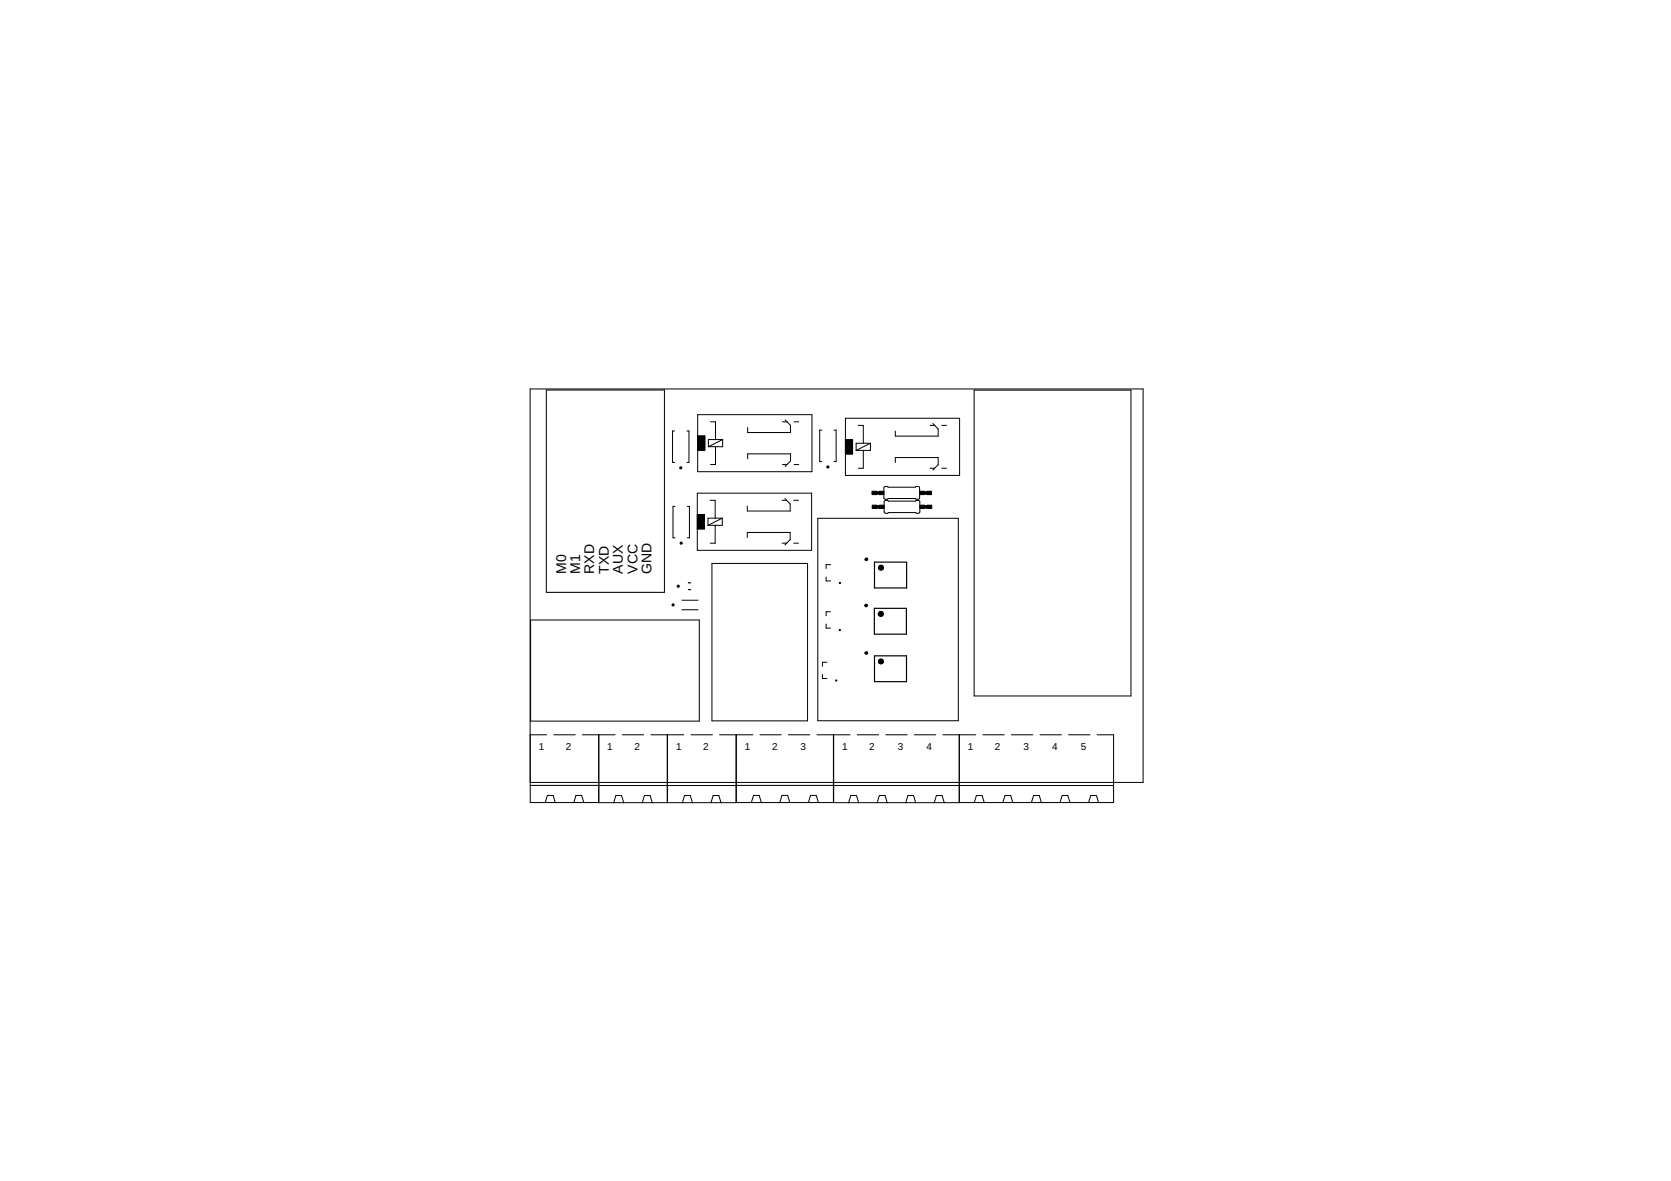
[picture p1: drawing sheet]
<svg xmlns="http://www.w3.org/2000/svg" width="297mm" height="210mm" viewBox="0 0 297 210" stroke-linecap="round" stroke-linejoin="round" font-family="sans-serif">
<g fill="none" stroke="#000" stroke-width=".18">
<path d="M94.2 69.1h109v70h-109zM97.1 69.3h21v36h-21zM119.9 76.6h-.4v5.6h.4M122.1 76.6h.4v5.6h-.4M124 73.7h20.3v10.1h-20.3zM124 77.5h1.3v2.5h-1.3M126.3 75h.9v3.1M127.2 79.4v3.2h-.9M128.5 78.1h-2.6v1.3M128.5 78.1v1.3h-2.6M128.5 78.1l-2.6 1.3M139.1 75h.8"/>
<path d="M139.6 74.6l.3 .4M139.9 75l.6 .6v1.3h-7.6v-.9M141.2 75h.8M146.1 76.5h-.4v5.5h.4M148.3 76.5h.3v5.5h-.3M150.3 78.1h1.3v2.6h-1.3M150.3 74.3h20.3v10.2h-20.3zM152.6 75.6h.9v3.2M154.7 78.8v1.3h-2.5M154.7 78.8h-2.5v1.3M154.7 78.8l-2.5 1.3M165.3 75.6h.8"/>
<path d="M165.8 75.3l.3 .3M166.1 75.6l.7 .6v1.3h-7.6v-.9M167.4 75.6h.9M173.2 69.3h27.8v54.4h-27.8zM120 90h-.4v5.6h.4M122.2 90h.4v5.6h-.4M124 87.7h20.3v10.1h-20.3zM124 91.5h1.2v2.5h-1.2M126.2 88.9h.9v3.2M127.1 93.4v3.1h-.9M128.4 92.1h-2.5v1.3M128.4 92.1v1.3h-2.5"/>
<path d="M128.4 92.1l-2.5 1.3M132.8 95.5v-.9h7.7v1.3l-.7 .6M132.9 81.6v-.9h7.6v1.2l-.6 .7M139 88.9h.8M139 96.5h.8M139.1 82.6h.8M139.5 88.6l.3 .3M139.8 88.9l.7 .7v1.2h-7.7v-.9M139.8 96.5l-.3 .4M139.9 82.6l-.3 .3M141.1 88.9h.8M141.1 96.5h.8"/>
<path d="M141.2 82.6h.8M145.4 92.1h24.9v36h-24.9zM153.5 80.1v3.1h-.9M157.2 86.5l5.5 .1 .1-.1h.5l.2 .2-.1 1.9-.1 .1h-.5l-.1-.1h-4.8l-.1 .1h-.5l-.2-.2zM157.2 89l5.6 .1 .1-.2 .4 .1 .2 .2v1.9l-.2 .1h-.4l-.1-.1h-4.9l-.1 .1h-.5l-.1-.2zM159.2 82.2v-.9h7.6v1.3l-.7 .6M165.3 83.2h.8M166.1 83.2l-.3 .3M167.4 83.2h.9M94.3 110.2h30v18h-30zM121.2 108.4h2.9M121.2 106.7h2.9"/>
<path d="M126.6 100.1h17v28h-17zM146.2 119.9v.7h.8M146.9 102.6v.7h.8M146.9 110.9v.7h.7M147 117.7h-.8v.7M147.6 108.7h-.7v.7M147.7 100.4h-.8v.6M94.3 139.6h12.1M97.2 130.6h-2.9v12l36.5 .1v-12.1h-2.9M98.4 130.6h3.9M103.5 130.6h5.8M106.4 139.6h24.4"/>
<path d="M106.4 130.6v12.1M110.6 130.6h3.8M115.7 130.6h5.9M118.6 130.6v12.1M122.8 130.6h3.8M130.9 139.6h17.2M133.8 130.6h-2.9v12h67.1v-12h-3M135.1 130.6h3.8M140.1 130.6h3.9M145.2 130.6h5.9M148.1 130.6v12M148.2 139.6h49.8"/>
<path d="M148.2 130.6v12.1M152.4 130.6h3.8M157.5 130.6h3.8M162.5 130.6h3.8M167.6 130.6h5.8M170.5 130.6v12.1M174.7 130.6h3.8M179.8 130.6h3.8M184.9 130.6h3.8M189.9 130.6h3.9M96.9 142.6l.4-1.2h1l.4 1.2M102 142.6l.4-1.2h1l.4 1.2"/>
<path d="M109.1 142.7l.4-1.3h1l.4 1.3M114.2 142.7l.4-1.3h1l.4 1.3M121.3 142.7l.4-1.3h1l.4 1.3M126.4 142.7l.4-1.3h1l.4 1.3M133.6 142.6l.3-1.2h1.1l.3 1.2M138.6 142.6l.4-1.2h1l.4 1.2M143.7 142.6l.4-1.2h1l.4 1.2M150.9 142.7l.3-1.3h1.1l.3 1.3M155.9 142.7l.4-1.3h1l.4 1.3M161 142.7l.4-1.3h1l.4 1.3M166.1 142.7l.4-1.3h1l.4 1.3M173.2 142.6l.4-1.2h1l.4 1.2"/>
<path d="M178.3 142.6l.3-1.2h1.1l.3 1.2M183.3 142.6l.4-1.2h1l.4 1.2M188.4 142.6l.4-1.2h1l.4 1.2M193.5 142.6l.4-1.2h1l.4 1.2"/>
</g>
<g fill="#000" stroke="#000" stroke-width=".18">
<path d="M120.9 83h.3v.3h-.3z" fill-rule="evenodd"/>
<path d="M120.9 96.4h.3v.3h-.3z" fill-rule="evenodd"/>
<path d="M147 82.8h.3v.3h-.3z" fill-rule="evenodd"/>
<path d="M153.8 99.3l.3-.1 .1 .3-.2 .2-.2-.3h.3h-.3z" fill-rule="evenodd"/>
<path d="M119.5 107.4h.3v.3h-.3z" fill-rule="evenodd"/>
<path d="M120.4 104.1h.3v.2h-.3z" fill-rule="evenodd"/>
<path d="M153.8 107.5l.3-.1 .1 .1-.1 .3h-.3l-.1-.2h.3h-.3z" fill-rule="evenodd"/>
<path d="M153.8 115.9l.3-.1 .1 .2-.1 .3-.3-.1v-.1h.3h-.3z" fill-rule="evenodd"/>
<path d="M156.3 108.8a.47 .47 0 0 1 .7 .1 .47 .47 0 0 1-.3 .7 .47 .47 0 0 1-.6-.5h.2a.26 .26 0 0 1 .4-.2 .26 .26 0 0 1 .1 .4 .26 .26 0 0 1-.5-.1v-.1h-.2z" fill-rule="evenodd"/>
<path d="M156.3 100.5a.46 .46 0 0 1 .7 .2 .46 .46 0 0 1-.3 .6 .46 .46 0 0 1-.6-.4h.2a.26 .26 0 0 1 .3-.3 .26 .26 0 0 1 .2 .4 .26 .26 0 0 1-.4 0l-.3-.1z" fill-rule="evenodd"/>
<path d="M156.3 117.2a.46 .46 0 0 1 .7 .2 .46 .46 0 0 1-.3 .6 .46 .46 0 0 1-.6-.4h.2a.27 .27 0 0 1 .4-.3 .27 .27 0 0 1 .1 .4 .27 .27 0 0 1-.4 0l-.3-.1z" fill-rule="evenodd"/>
<circle cx="149.3" cy="112" r=".11"/>
<circle cx="149.3" cy="103.6" r=".11"/>
<circle cx="148.7" cy="120.9" r=".11"/>
</g>
<g fill="#000" stroke="#000" stroke-width=".18">
<path d="M124 77.5h1.3v2.5h-1.3zM150.3 78.1h1.3v2.6h-1.3zM124 91.5h1.2v2.5h-1.2zM155 87.3h.9v.6h-.9zM155 89.8h.9v.6h-.9zM156.3 87.3h.8v.6h-.8zM156.3 89.8h.9v.6h-.9zM163.5 87.3h.8v.6h-.8zM163.5 89.8h.9v.6h-.9zM164.7 87.3h.9v.6h-.9zM164.8 89.8h.8v.6h-.8zM156.3 108.8h.6v.6h-.6z"/>
<path d="M156.3 117.3h.6v.6h-.6zM156.3 100.6h.6v.6h-.6z"/>
</g>
<path d="M155.9 87.6h.3M155.9 90.1h.4M164.4 87.6h.3M164.4 90.1h.4" fill="none" stroke="#000" stroke-width=".61"/>
<path d="M155.4 99.9h5.8v4.6h-5.8zM122.4 103.6h.4M122.4 104.8h.4M155.4 108.1h5.7v4.6h-5.7zM155.4 116.6h5.7v4.6h-5.7z" fill="none" stroke="#000" stroke-width=".21"/>
<g font-size="2.5">
<text x="100.6" y="102" transform="rotate(-90 100.6 102)">M0</text>
<text x="103.1" y="102" transform="rotate(-90 103.1 102)">M1</text>
<text x="105.6" y="102" transform="rotate(-90 105.6 102)">RXD</text>
<text x="108.2" y="102" transform="rotate(-90 108.2 102)">TXD</text>
<text x="110.7" y="102" transform="rotate(-90 110.7 102)">AUX</text>
<text x="113.3" y="102" transform="rotate(-90 113.3 102)">VCC</text>
<text x="115.8" y="102" transform="rotate(-90 115.8 102)">GND</text>
</g>
<g font-size="1.8">
<text x="95.8" y="133.3">1</text>
<text x="100.6" y="133.3">2</text>
<text x="108" y="133.3">1</text>
<text x="112.8" y="133.3">2</text>
<text x="120.2" y="133.3">1</text>
<text x="125" y="133.3">2</text>
<text x="132.4" y="133.3">1</text>
<text x="137.2" y="133.3">2</text>
<text x="142.3" y="133.3">3</text>
<text x="149.7" y="133.3">1</text>
<text x="154.5" y="133.3">2</text>
<text x="159.6" y="133.3">3</text>
<text x="164.7" y="133.3">4</text>
<text x="172" y="133.3">1</text>
<text x="176.9" y="133.3">2</text>
<text x="181.9" y="133.3">3</text>
<text x="187" y="133.3">4</text>
<text x="192.1" y="133.3">5</text>
</g>
</svg>
